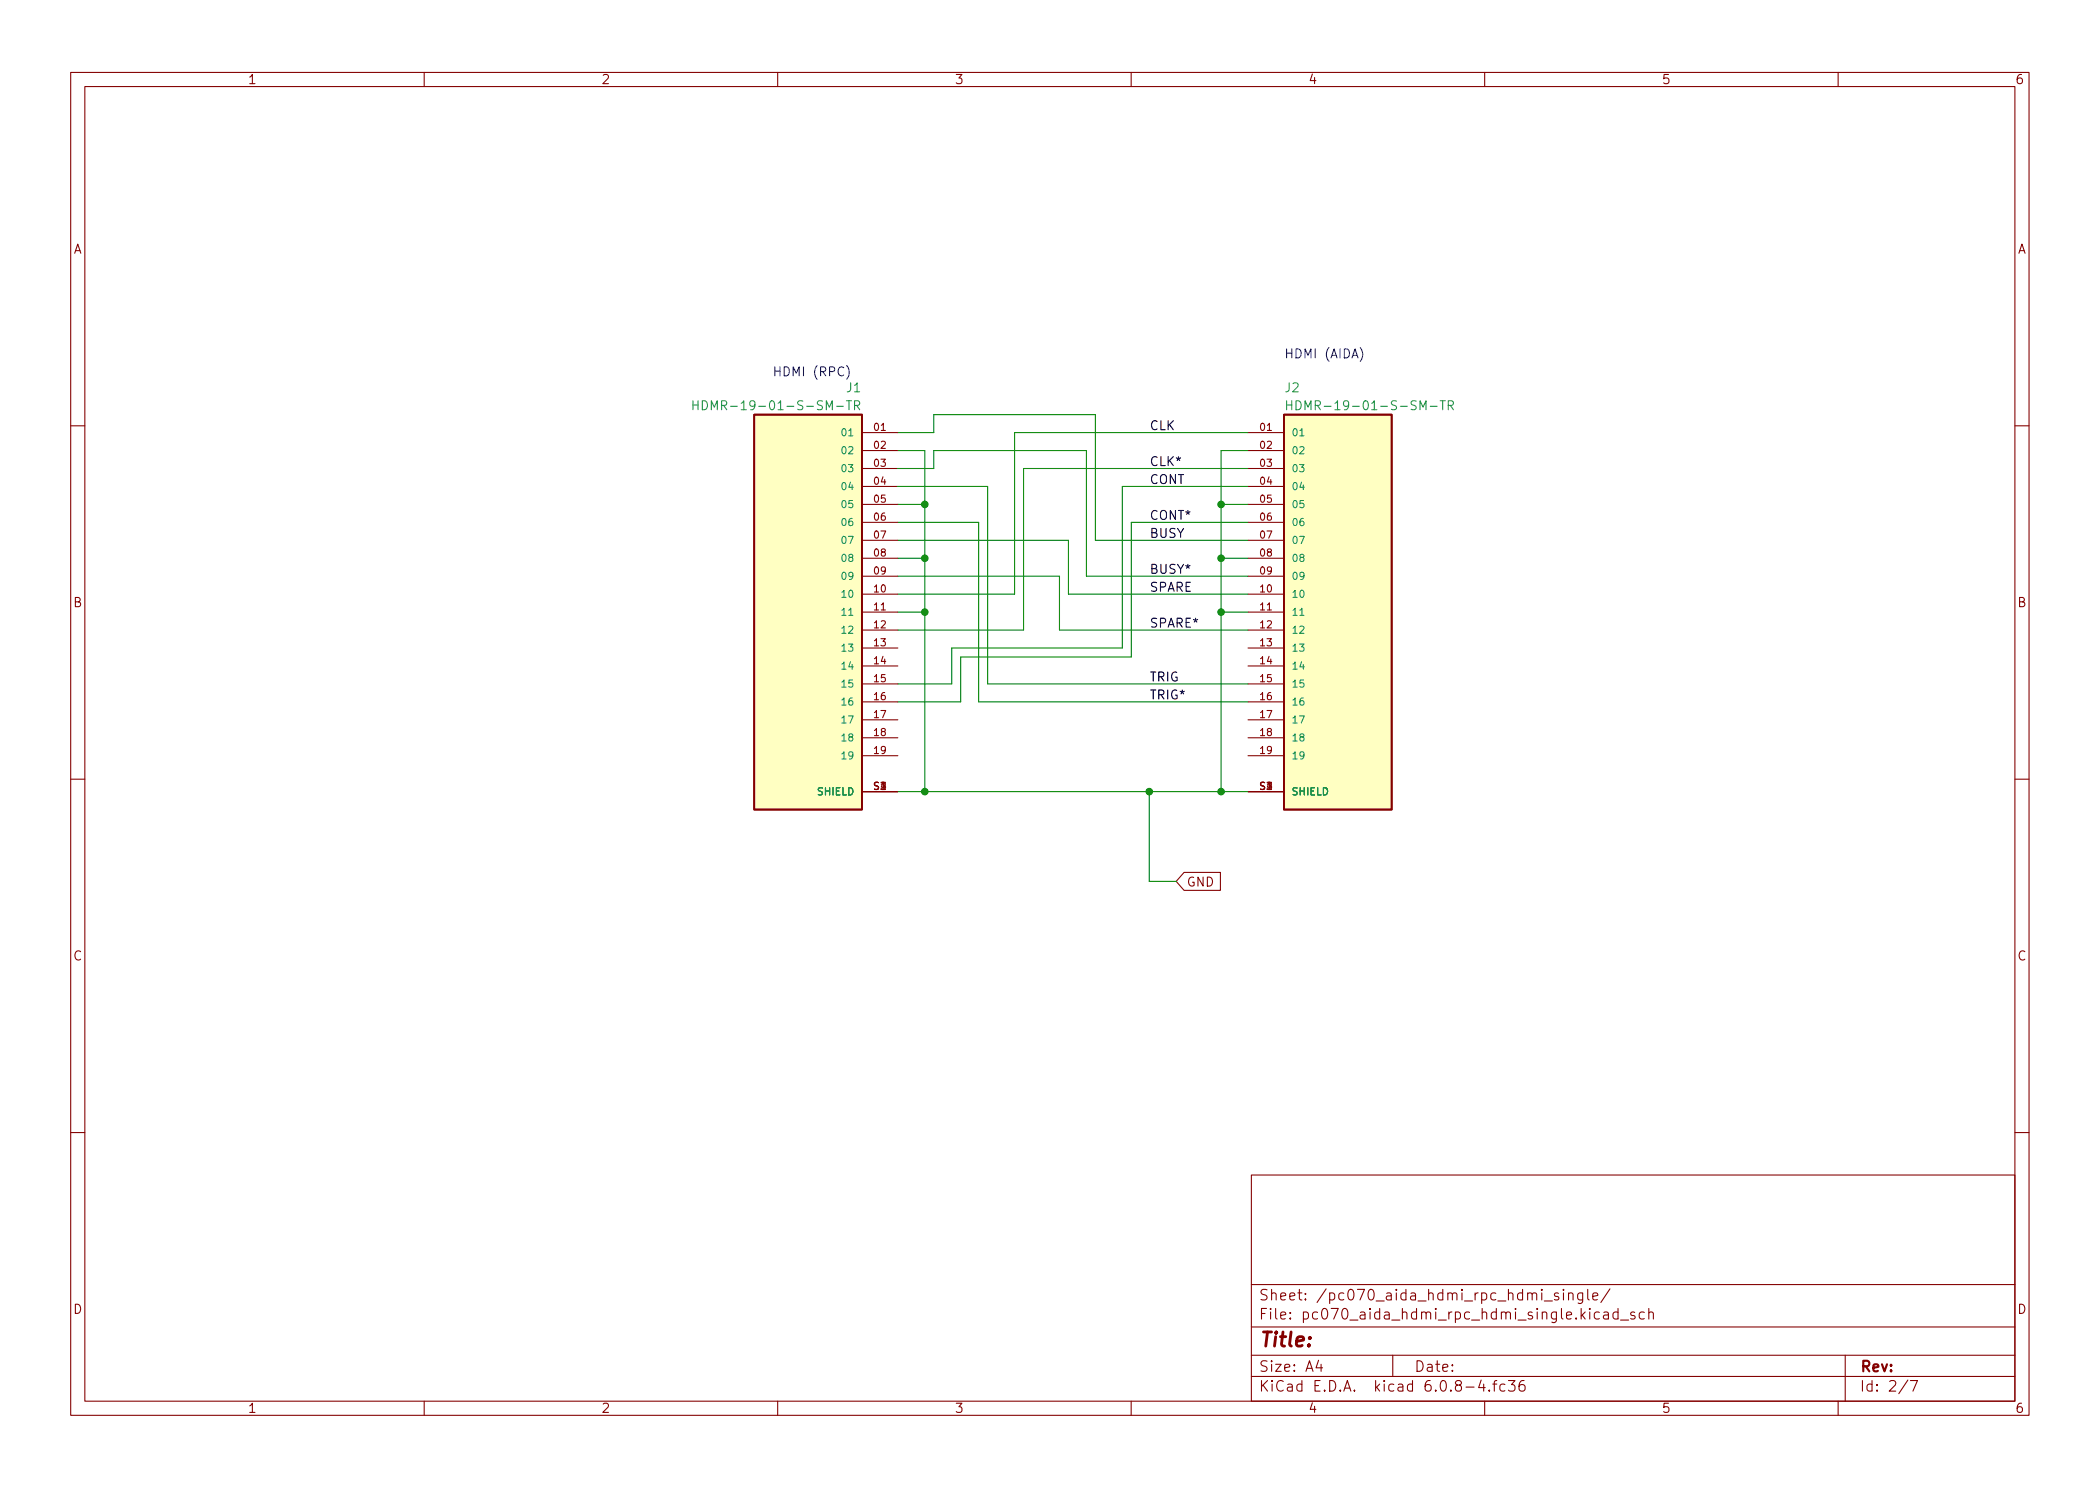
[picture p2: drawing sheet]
<svg xmlns="http://www.w3.org/2000/svg" width="297mm" height="210mm" viewBox="0 0 297 210" stroke-linecap="round" stroke-linejoin="round" font-family="sans-serif">
<g fill="none" stroke="#840000" stroke-width=".15">
<path d="M10 10.2h277v190.1h-277zM12 12.2h273v186.1h-273zM60 10.2v2M110 10.2v2M160 10.2v2M210 10.2v2M260 10.2v2M10 60.2h2M121.9 61.2h5.1M121.9 63.7h5.1M121.9 66.3h5.1M121.9 68.8h5.1"/>
<path d="M121.9 71.4h5.1M121.9 73.9h5.1M121.9 76.4h5.1M121.9 79h5.1M176.5 61.2h5.1M176.5 63.7h5.1M176.5 66.3h5.1M176.5 68.8h5.1M176.5 71.4h5.1M176.5 73.9h5.1M176.5 76.4h5.1M176.5 79h5.1"/>
<path d="M285 60.2h2M121.9 81.5h5.1M121.9 84.1h5.1M121.9 86.6h5.1M121.9 89.1h5.1M121.9 91.7h5.1M121.9 94.2h5.1M121.9 96.8h5.1M121.9 99.3h5.1M176.5 81.5h5.1M176.5 84.1h5.1M176.5 86.6h5.1"/>
<path d="M176.5 89.1h5.1M176.5 91.7h5.1M176.5 94.2h5.1M176.5 96.8h5.1M176.5 99.3h5.1M10 110.2h2M121.9 101.8h5.1M121.9 104.4h5.1M121.9 106.9h5.1M121.9 112h5.1M176.5 101.8h5.1M176.5 104.4h5.1"/>
<path d="M176.5 106.9h5.1M176.5 112h5.1M285 110.2h2M167.5 123.4h5.1v2.6h-5.1l-1.1-1.3zM10 160.2h2M177 166.3h108v32h-108zM285 160.2h2M60 198.3v2M110 198.3v2M160 198.3v2M177 194.8h108M177 191.8h108"/>
<path d="M177 187.8h108M177 181.8h108M186.5 192.5l-.4 1h1M186.9 193v1M197 191.8v3M209.5 195.3l-.4 1h1M209.9 195.8v1M210 198.3v2M210.6 196.7l.1 .1h-.1v-.1v.1M211.1 195.8h.6M211.7 195.3l-.3 .1v.1v1.3M212.9 195.9l-.5-.1-.3 .3v.4l.2 .3h.1h.5"/>
<path d="M213.4 195.3h.9l-.5 .6a.41 .41 0 0 1 .5 .3v.3l-.2 .3h-.5l-.2-.1M215.6 195.3a.59 .59 0 0 0-.7 .7v.5l.1 .3h.4l.2-.1 .1-.5-.1-.2-.5-.1-.2 .3M218.4 184.1h1.2M220.4 183l-.3-.1-.2 .2v.3l.5 .1 .1 .1-.1 .3h-.1h-.4M221.1 182.4v.1v.1l.1-.1-.1-.1v.2M221.1 182.9v1M221.9 183.1a.37 .37 0 0 1 .6 0v.8M221.9 182.9v1M223.9 182.9v1.2a.41 .41 0 0 1-.7 .3M223.9 183l-.5-.1-.3 .3v.4l.2 .3h.1h.5M224.6 182.4v1.3l.2 .2M225.3 183.4l.7-.1-.1-.3-.4-.1-.2 .2 .1 .8h.1h.4"/>
<path d="M226.2 185.7l-.4-.1-.3 .3v.4l.1 .3h.2h.4M226.9 185.7l.1-.1 .4 .1 .1 .9M227.5 186l-.5 .1a.29 .29 0 0 0-.2 .2 .29 .29 0 0 0 .2 .3h.5M227.7 182.4l-1.3 1.9M228.9 185.7l-.5-.1-.3 .3v.4l.2 .3h.1h.5M228.9 185.1v1.5M229.2 186.8h1.2M231.2 185.7l-.3-.1-.3 .2 .1 .3 .5 .1 .1 .1-.1 .3h-.1h-.5M232.6 185.7l-.5-.1-.2 .3v.4l.1 .3h.1h.5M233.2 185.8a.37 .37 0 0 1 .7 0v.8M233.2 185.1v1.5M260 198.3v2"/>
<path d="M261 191.8v6.5M269.9 195.3l-1.3 1.9M270.2 195.3h1l-.6 1.5"/>
</g>
<g fill="#ffffc2" stroke="#ffffc2" stroke-width=".14">
<path d="M181.6 58.7h15.2v55.8h-15.2z"/>
<path d="M106.7 58.7h15.2v55.8h-15.2z"/>
</g>
<path d="M106.7 58.7h15.2v55.8h-15.2zM181.6 58.7h15.2v55.8h-15.2z" fill="none" stroke="#840000" stroke-width=".25"/>
<g fill="none" stroke="#008484" stroke-width=".15">
<path d="M98 57.3h.7M98 56.7v1.3M98.7 56.7v1.3M99.3 56.7a.64 .64 0 0 1 .8 .6 .64 .64 0 0 1-.8 .7zM119.7 56.7h.7M120.1 56.7v1.3M120.9 57.4l.6-.1 .1-.2-.1-.3-.1-.1h-.5v1.3M121.2 57.4l.4 .6M182 56.7v1.3M182 57.3h.7M182.7 56.7v1.3M183.3 56.7a.64 .64 0 0 1 .8 .6 .64 .64 0 0 1-.8 .7z"/>
<path d="M203.7 56.7h.7M204.1 56.7v1.3M204.9 57.4l.6-.1 .1-.2-.1-.3-.2-.1h-.4v1.3M205.2 57.4l.4 .6M183.9 61.7h.5M183.9 87.1h.5"/>
</g>
<path d="M119.8 51.7a1.46 1.46 0 0 1 0 2M192.4 49.2a1.46 1.46 0 0 1 0 1.9" fill="none" stroke="#0000c2" stroke-width=".15"/>
<g fill="none" stroke="#008400" stroke-width=".15">
<path d="M127 61.2h5.1v-2.5h22.8v17.7h21.6M127 66.3h5.1v-2.6h21.6v17.8h22.8M127 76.4h24.1v7.7h25.4M127 68.8h12.7v28h36.8M127 63.7h3.8v48.3M127 73.9h11.4v25.4h38.1M127 79h3.8M127 71.4h3.8M172.7 79h3.8M172.7 71.4h3.8M176.5 73.9h-16.5v19.1h-24.1v6.3h-8.9M176.5 68.8h-17.8v22.9h-24.1v5.1h-7.6"/>
<path d="M176.5 61.2h-33v22.9h-16.5M176.5 66.3h-31.7v22.8h-17.8M176.5 63.7h-3.8v48.3M127 81.5h22.9v7.6h26.6M127 86.6h3.8M172.7 86.6h3.8M127 112h49.5M162.6 112v12.7h3.8"/>
</g>
<g fill="#008400" stroke="#008400" stroke-width=".15">
<circle cx="162.6" cy="112" r=".46"/>
<circle cx="172.7" cy="112" r=".46"/>
<circle cx="130.8" cy="86.6" r=".46"/>
<circle cx="130.8" cy="112" r=".46"/>
<circle cx="172.7" cy="86.6" r=".46"/>
<circle cx="172.7" cy="79" r=".46"/>
<circle cx="130.8" cy="79" r=".46"/>
<circle cx="130.8" cy="71.4" r=".46"/>
<circle cx="172.7" cy="71.4" r=".46"/>
</g>
<text font-size="2.8" fill="#840000" x="178" y="190.6">Title:</text>
<g font-size="2.1" fill="#840000">
<text x="178" y="184">Sheet: /pc070_aida_hdmi_rpc_hdmi_single/</text>
<text x="178" y="186.7">File: pc070_aida_hdmi_rpc_hdmi_single.kicad_sch</text>
<text x="178" y="196.9">KiCad E.D.A. kicad 6.0.8-4.fc36</text>
<text x="178" y="194.1">Size: A4</text>
<text x="200" y="194.1">Date:</text>
<text x="263" y="194.1">Rev:</text>
<text x="263" y="196.9">Id: 2/7</text>
</g>
<g font-size="1.8" fill="#840000">
<text x="35" y="11.9">1</text>
<text x="85" y="11.9">2</text>
<text x="135" y="11.9">3</text>
<text x="185" y="11.9">4</text>
<text x="235" y="11.9">5</text>
<text x="285" y="11.9">6</text>
<text x="10.3" y="35.9">A</text>
<text x="285.3" y="35.9">A</text>
<text x="10.3" y="85.9">B</text>
<text x="285.3" y="85.9">B</text>
<text x="167.8" y="125.4">GND</text>
<text x="10.3" y="135.9">C</text>
<text x="285.3" y="135.9">C</text>
<text x="10.3" y="185.9">D</text>
<text x="285.3" y="185.9">D</text>
<text x="35" y="199.9">1</text>
<text x="85" y="199.9">2</text>
<text x="135" y="199.9">3</text>
<text x="185" y="199.9">4</text>
<text x="235" y="199.9">5</text>
<text x="285" y="199.9">6</text>
</g>
<g font-size="1.8" fill="#0000c2">
<text x="109.2" y="53.2">HDMI (RPC)</text>
<text x="181.6" y="50.7">HDMI (AIDA)</text>
</g>
<g font-size="1.8" fill="#008484">
<text x="100.6" y="58">HDMR-19-01-S-SM-TR</text>
<text x="119.8" y="55.5">J1</text>
<text x="181.8" y="55.5">J2</text>
<text x="184.6" y="58">HDMR-19-01-S-SM-TR</text>
</g>
<g font-size="1.8">
<text x="162.6" y="65.9">CLK*</text>
<text x="162.6" y="60.9">CLK</text>
<text x="162.6" y="68.5">CONT</text>
<text x="162.6" y="76.1">BUSY</text>
<text x="162.6" y="73.6">CONT*</text>
<text x="162.6" y="83.7">SPARE</text>
<text x="162.6" y="81.2">BUSY*</text>
<text x="162.6" y="88.8">SPARE*</text>
<text x="162.6" y="96.4">TRIG</text>
<text x="162.6" y="99">TRIG*</text>
</g>
<g font-size="1.4" fill="#008484">
<text x="119.3" y="61.7">01</text>
<text x="119.3" y="64.3">02</text>
<text x="182.6" y="61.7">01</text>
<text x="182.6" y="64.3">02</text>
<text x="119.3" y="66.8">03</text>
<text x="119.3" y="69.3">04</text>
<text x="119.3" y="71.9">05</text>
<text x="182.6" y="66.8">03</text>
<text x="182.6" y="69.3">04</text>
<text x="182.6" y="71.9">05</text>
<text x="119.3" y="74.4">06</text>
<text x="119.3" y="77">07</text>
<text x="182.6" y="74.4">06</text>
<text x="182.6" y="77">07</text>
<text x="119.3" y="79.5">08</text>
<text x="119.3" y="82">09</text>
<text x="182.6" y="79.5">08</text>
<text x="182.6" y="82">09</text>
<text x="119.3" y="84.6">10</text>
<text x="119.3" y="87.1">11</text>
<text x="119.3" y="89.7">12</text>
<text x="182.6" y="84.6">10</text>
<text x="182.6" y="87.1">11</text>
<text x="182.6" y="89.7">12</text>
<text x="119.3" y="92.2">13</text>
<text x="119.3" y="94.7">14</text>
<text x="182.6" y="92.2">13</text>
<text x="182.6" y="94.7">14</text>
<text x="119.3" y="97.3">15</text>
<text x="119.3" y="99.8">16</text>
<text x="182.6" y="97.3">15</text>
<text x="182.6" y="99.8">16</text>
<text x="119.3" y="102.4">17</text>
<text x="119.3" y="104.9">18</text>
<text x="119.3" y="107.4">19</text>
<text x="182.6" y="102.4">17</text>
<text x="182.6" y="104.9">18</text>
<text x="182.6" y="107.4">19</text>
<text x="115.7" y="112.5">SHIELD</text>
<text x="182.6" y="112.5">SHIELD</text>
</g>
<g font-size="1.4" fill="#840000">
<text x="123.7" y="61">01</text>
<text x="123.7" y="63.5">02</text>
<text x="178.3" y="61">01</text>
<text x="178.3" y="63.5">02</text>
<text x="123.7" y="66">03</text>
<text x="123.7" y="68.6">04</text>
<text x="123.7" y="71.1">05</text>
<text x="178.3" y="66">03</text>
<text x="178.3" y="68.6">04</text>
<text x="178.3" y="71.1">05</text>
<text x="123.7" y="73.7">06</text>
<text x="123.7" y="76.2">07</text>
<text x="178.3" y="73.7">06</text>
<text x="178.3" y="76.2">07</text>
<text x="123.7" y="78.7">08</text>
<text x="123.7" y="81.3">09</text>
<text x="123.7" y="83.8">10</text>
<text x="178.3" y="78.7">08</text>
<text x="178.3" y="81.3">09</text>
<text x="178.3" y="83.8">10</text>
<text x="123.7" y="86.4">11</text>
<text x="123.7" y="88.9">12</text>
<text x="178.3" y="86.4">11</text>
<text x="178.3" y="88.9">12</text>
<text x="123.7" y="91.4">13</text>
<text x="123.7" y="94">14</text>
<text x="178.3" y="91.4">13</text>
<text x="178.3" y="94">14</text>
<text x="123.7" y="96.5">15</text>
<text x="123.7" y="99.1">16</text>
<text x="123.7" y="101.6">17</text>
<text x="178.3" y="96.5">15</text>
<text x="178.3" y="99.1">16</text>
<text x="178.3" y="101.6">17</text>
<text x="123.7" y="104.1">18</text>
<text x="123.7" y="106.7">19</text>
<text x="178.3" y="104.1">18</text>
<text x="178.3" y="106.7">19</text>
<text x="123.6" y="111.8">S1</text>
<text x="124.5" y="111.8">2</text>
<text x="178.2" y="111.8">S1</text>
<text x="179.1" y="111.8">2</text>
</g>
</svg>
